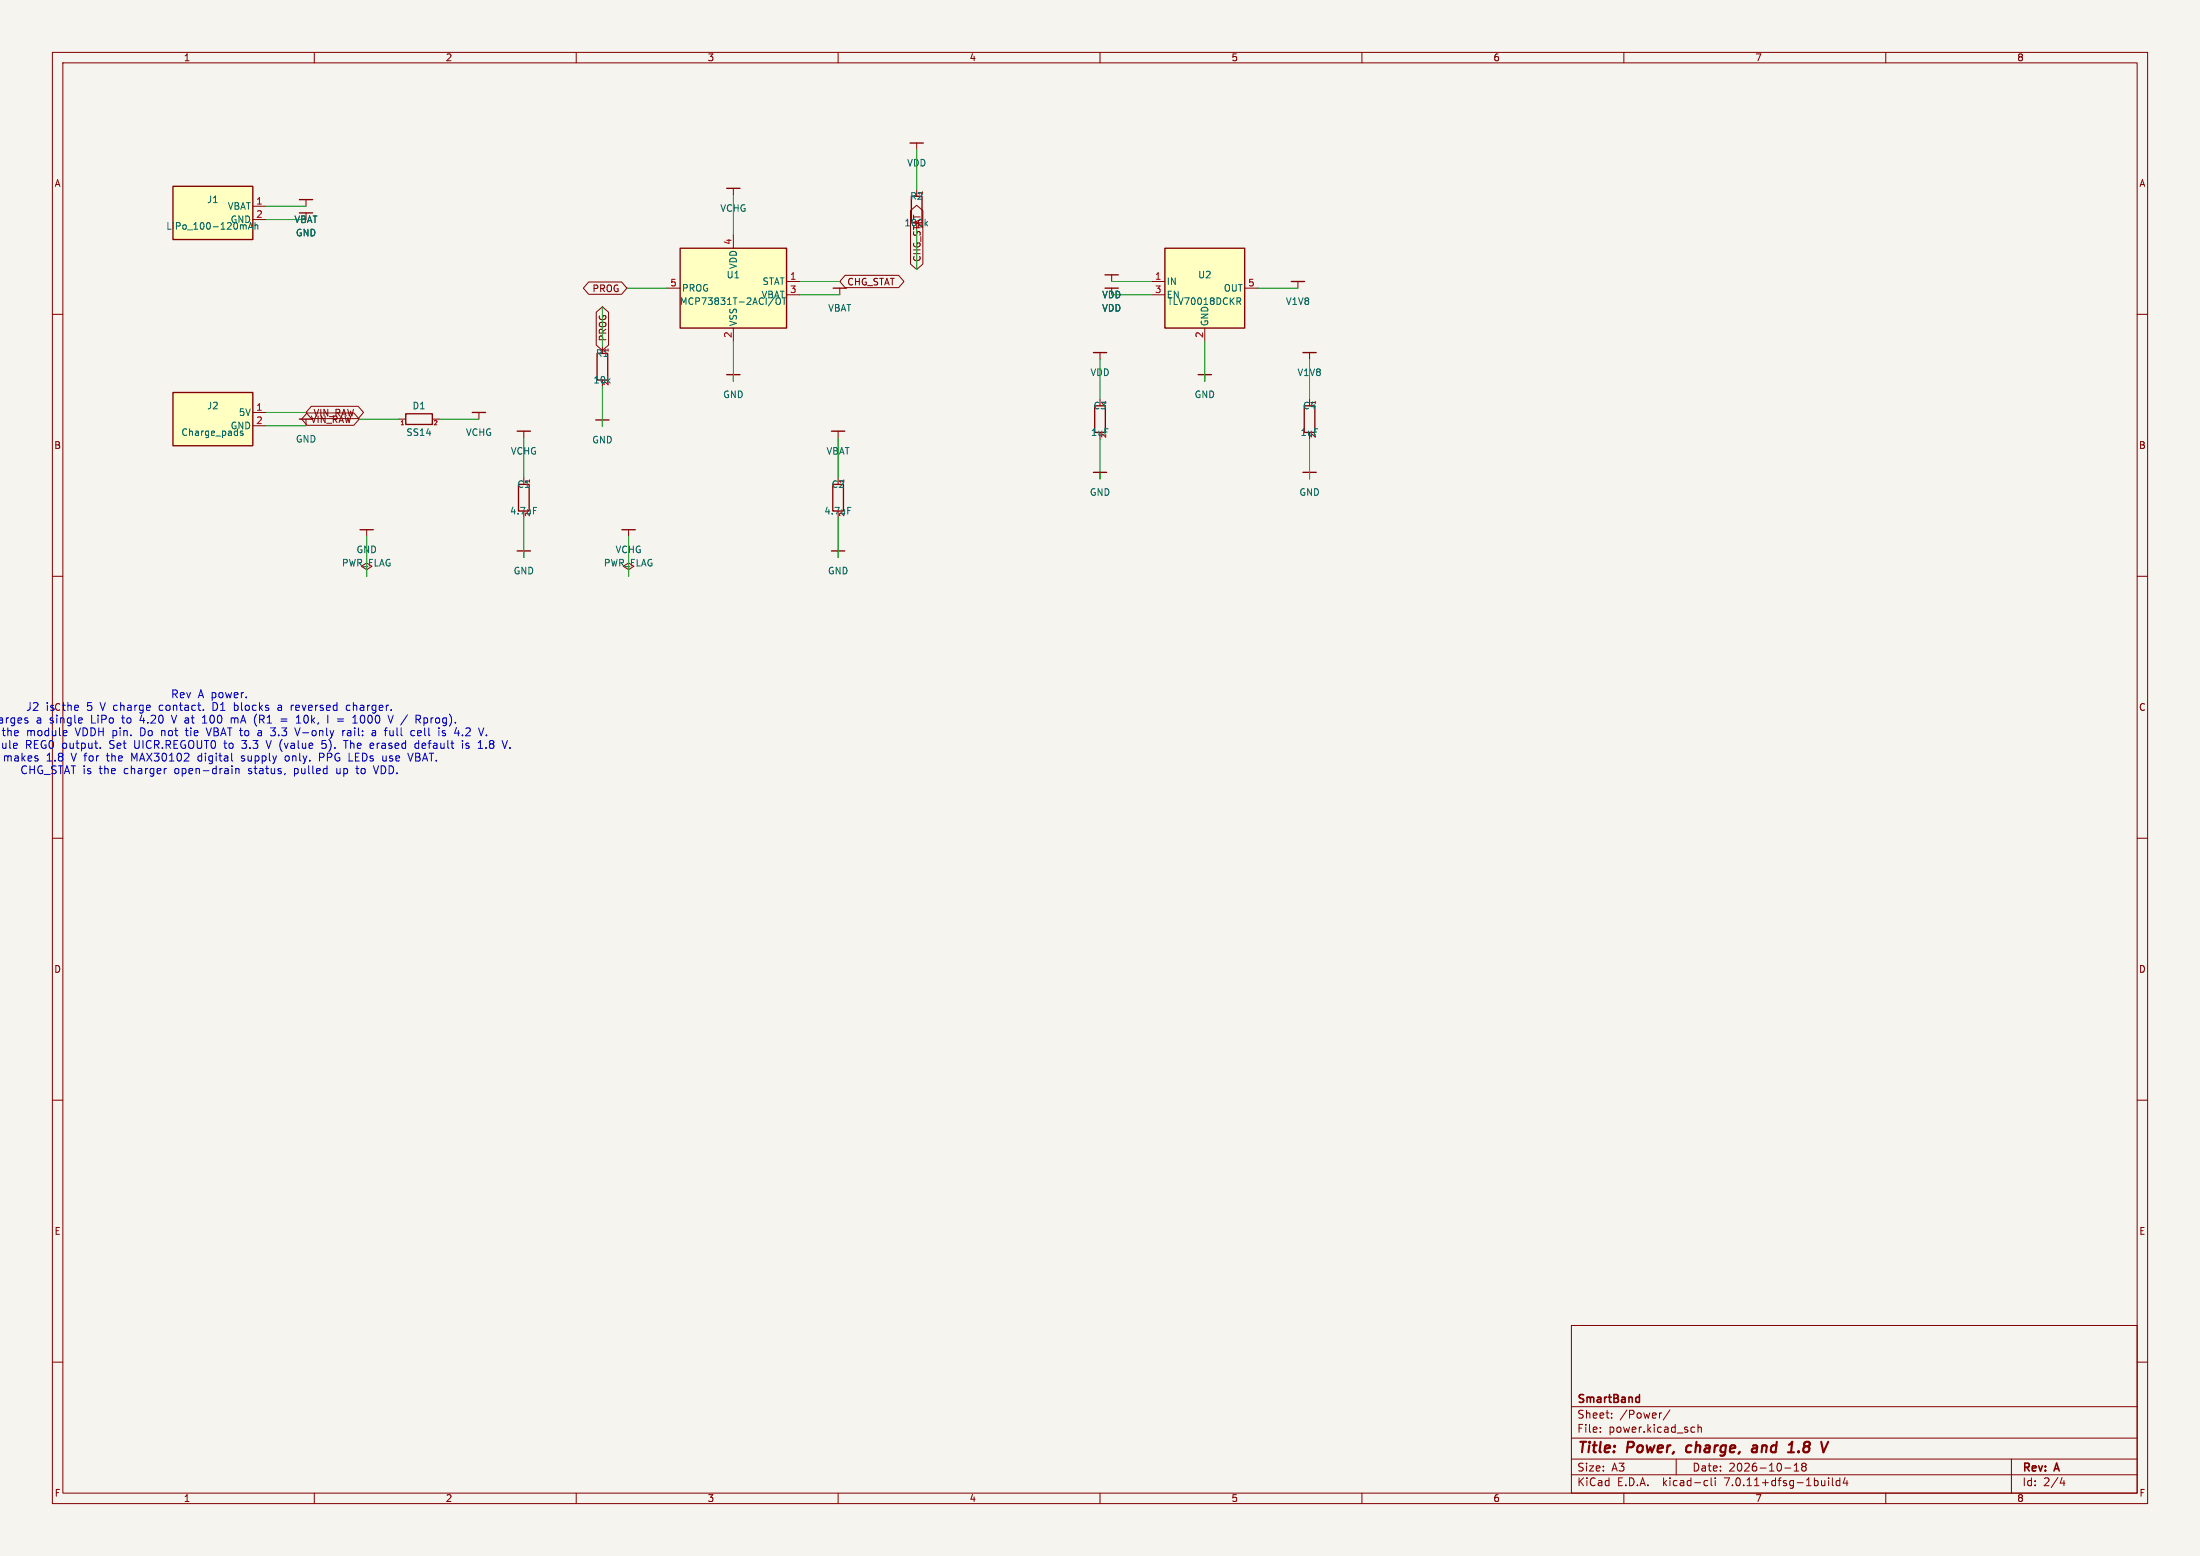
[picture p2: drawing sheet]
(kicad_sch (version 20230121) (generator eeschema)
 (paper "A3")
 (title_block (title "Power, charge, and 1.8 V") (date "2026-10-18") (rev "A") (company "SmartBand"))
 (lib_symbols
(symbol "Conn:Battery" (pin_names (offset 0.254)) (in_bom yes) (on_board yes)
 (property "Reference" "U" (at -7.62 6.35 0) (effects (font (size 1.27 1.27)) (justify left)))
 (property "Value" "Battery" (at 7.62 6.35 0) (effects (font (size 1.27 1.27)) (justify right)))
 (property "Footprint" "" (at 0 0 0) (effects (font (size 1.27 1.27)) hide))
 (property "Datasheet" "~" (at 0 0 0) (effects (font (size 1.27 1.27)) hide))
 (symbol "Battery_0_1"
  (rectangle (start -7.62 5.08) (end 7.62 -5.08) (stroke (width 0.254) (type default)) (fill (type background))))
 (symbol "Battery_1_1"
(pin passive line (at 10.16 1.27 180) (length 2.54)
 (name "VBAT" (effects (font (size 1.27 1.27))))
 (number "1" (effects (font (size 1.27 1.27)))))
(pin passive line (at 10.16 -1.27 180) (length 2.54)
 (name "GND" (effects (font (size 1.27 1.27))))
 (number "2" (effects (font (size 1.27 1.27)))))))
(symbol "power:VBAT" (power) (pin_names (offset 0) hide) (pin_numbers hide) (in_bom yes) (on_board yes)
 (property "Reference" "#PWR" (at 0 -3.81 0) (effects (font (size 1.27 1.27)) hide))
 (property "Value" "VBAT" (at 0 -3.81 0) (effects (font (size 1.27 1.27))))
 (property "Footprint" "" (at 0 0 0) (effects (font (size 1.27 1.27)) hide))
 (property "Datasheet" "" (at 0 0 0) (effects (font (size 1.27 1.27)) hide))
 (symbol "VBAT_0_1"
  (polyline (pts (xy -1.27 1.27) (xy 1.27 1.27)) (stroke (width 0.254) (type default)) (fill (type none)))
  (polyline (pts (xy 0 0) (xy 0 1.27)) (stroke (width 0) (type default)) (fill (type none))))
 (symbol "VBAT_1_1"
  (pin power_in line (at 0 0 90) (length 0) hide (name "VBAT" (effects (font (size 1.27 1.27)))) (number "1" (effects (font (size 1.27 1.27)))))))
(symbol "power:GND" (power) (pin_names (offset 0) hide) (pin_numbers hide) (in_bom yes) (on_board yes)
 (property "Reference" "#PWR" (at 0 -3.81 0) (effects (font (size 1.27 1.27)) hide))
 (property "Value" "GND" (at 0 -3.81 0) (effects (font (size 1.27 1.27))))
 (property "Footprint" "" (at 0 0 0) (effects (font (size 1.27 1.27)) hide))
 (property "Datasheet" "" (at 0 0 0) (effects (font (size 1.27 1.27)) hide))
 (symbol "GND_0_1"
  (polyline (pts (xy -1.27 1.27) (xy 1.27 1.27)) (stroke (width 0.254) (type default)) (fill (type none)))
  (polyline (pts (xy 0 0) (xy 0 1.27)) (stroke (width 0) (type default)) (fill (type none))))
 (symbol "GND_1_1"
  (pin power_in line (at 0 0 90) (length 0) hide (name "GND" (effects (font (size 1.27 1.27)))) (number "1" (effects (font (size 1.27 1.27)))))))
(symbol "Conn:Charge" (pin_names (offset 0.254)) (in_bom yes) (on_board yes)
 (property "Reference" "U" (at -7.62 6.35 0) (effects (font (size 1.27 1.27)) (justify left)))
 (property "Value" "Charge" (at 7.62 6.35 0) (effects (font (size 1.27 1.27)) (justify right)))
 (property "Footprint" "" (at 0 0 0) (effects (font (size 1.27 1.27)) hide))
 (property "Datasheet" "~" (at 0 0 0) (effects (font (size 1.27 1.27)) hide))
 (symbol "Charge_0_1"
  (rectangle (start -7.62 5.08) (end 7.62 -5.08) (stroke (width 0.254) (type default)) (fill (type background))))
 (symbol "Charge_1_1"
(pin passive line (at 10.16 1.27 180) (length 2.54)
 (name "5V" (effects (font (size 1.27 1.27))))
 (number "1" (effects (font (size 1.27 1.27)))))
(pin passive line (at 10.16 -1.27 180) (length 2.54)
 (name "GND" (effects (font (size 1.27 1.27))))
 (number "2" (effects (font (size 1.27 1.27)))))))
(symbol "Device:D_H" (pin_names (offset 0) hide) (in_bom yes) (on_board yes)
 (property "Reference" "D" (at 0 3.81 0) (effects (font (size 1.27 1.27))))
 (property "Value" "D_H" (at 0 -3.81 0) (effects (font (size 1.27 1.27))))
 (property "Footprint" "" (at 0 0 0) (effects (font (size 1.27 1.27)) hide))
 (property "Datasheet" "~" (at 0 0 0) (effects (font (size 1.27 1.27)) hide))
 (symbol "D_H_0_1" (rectangle (start -2.54 1.016) (end 2.54 -1.016) (stroke (width 0.254) (type default)) (fill (type none))))
 (symbol "D_H_1_1" (pin passive line (at -3.81 0 0) (length 1.27)
 (name "A" (effects (font (size 0.8 0.8))))
 (number "1" (effects (font (size 0.8 0.8))))) (pin passive line (at 3.81 0 180) (length 1.27)
 (name "K" (effects (font (size 0.8 0.8))))
 (number "2" (effects (font (size 0.8 0.8)))))))
(symbol "power:VCHG" (power) (pin_names (offset 0) hide) (pin_numbers hide) (in_bom yes) (on_board yes)
 (property "Reference" "#PWR" (at 0 -3.81 0) (effects (font (size 1.27 1.27)) hide))
 (property "Value" "VCHG" (at 0 -3.81 0) (effects (font (size 1.27 1.27))))
 (property "Footprint" "" (at 0 0 0) (effects (font (size 1.27 1.27)) hide))
 (property "Datasheet" "" (at 0 0 0) (effects (font (size 1.27 1.27)) hide))
 (symbol "VCHG_0_1"
  (polyline (pts (xy -1.27 1.27) (xy 1.27 1.27)) (stroke (width 0.254) (type default)) (fill (type none)))
  (polyline (pts (xy 0 0) (xy 0 1.27)) (stroke (width 0) (type default)) (fill (type none))))
 (symbol "VCHG_1_1"
  (pin power_in line (at 0 0 90) (length 0) hide (name "VCHG" (effects (font (size 1.27 1.27)))) (number "1" (effects (font (size 1.27 1.27)))))))
(symbol "Regulator_Switching:MCP73831-2-OT" (pin_names (offset 0.254)) (in_bom yes) (on_board yes)
 (property "Reference" "U" (at -10.16 8.89 0) (effects (font (size 1.27 1.27)) (justify left)))
 (property "Value" "MCP73831-2-OT" (at 10.16 8.89 0) (effects (font (size 1.27 1.27)) (justify right)))
 (property "Footprint" "" (at 0 0 0) (effects (font (size 1.27 1.27)) hide))
 (property "Datasheet" "~" (at 0 0 0) (effects (font (size 1.27 1.27)) hide))
 (symbol "MCP73831-2-OT_0_1"
  (rectangle (start -10.16 7.62) (end 10.16 -7.62) (stroke (width 0.254) (type default)) (fill (type background))))
 (symbol "MCP73831-2-OT_1_1"
(pin passive line (at -12.7 0.0 0) (length 2.54)
 (name "PROG" (effects (font (size 1.27 1.27))))
 (number "5" (effects (font (size 1.27 1.27)))))
(pin tri_state line (at 12.7 1.27 180) (length 2.54)
 (name "STAT" (effects (font (size 1.27 1.27))))
 (number "1" (effects (font (size 1.27 1.27)))))
(pin power_out line (at 12.7 -1.27 180) (length 2.54)
 (name "VBAT" (effects (font (size 1.27 1.27))))
 (number "3" (effects (font (size 1.27 1.27)))))
(pin power_in line (at 0.0 10.16 270) (length 2.54)
 (name "VDD" (effects (font (size 1.27 1.27))))
 (number "4" (effects (font (size 1.27 1.27)))))
(pin power_in line (at 0.0 -10.16 90) (length 2.54)
 (name "VSS" (effects (font (size 1.27 1.27))))
 (number "2" (effects (font (size 1.27 1.27)))))))
(symbol "Device:R_V" (pin_names (offset 0) hide) (in_bom yes) (on_board yes)
 (property "Reference" "R" (at 0 3.81 0) (effects (font (size 1.27 1.27))))
 (property "Value" "R_V" (at 0 -3.81 0) (effects (font (size 1.27 1.27))))
 (property "Footprint" "" (at 0 0 0) (effects (font (size 1.27 1.27)) hide))
 (property "Datasheet" "~" (at 0 0 0) (effects (font (size 1.27 1.27)) hide))
 (symbol "R_V_0_1" (rectangle (start -1.016 2.54) (end 1.016 -2.54) (stroke (width 0.254) (type default)) (fill (type none))))
 (symbol "R_V_1_1" (pin passive line (at 0 3.81 270) (length 1.27)
 (name "1" (effects (font (size 0.8 0.8))))
 (number "1" (effects (font (size 0.8 0.8))))) (pin passive line (at 0 -3.81 90) (length 1.27)
 (name "2" (effects (font (size 0.8 0.8))))
 (number "2" (effects (font (size 0.8 0.8)))))))
(symbol "power:VDD" (power) (pin_names (offset 0) hide) (pin_numbers hide) (in_bom yes) (on_board yes)
 (property "Reference" "#PWR" (at 0 -3.81 0) (effects (font (size 1.27 1.27)) hide))
 (property "Value" "VDD" (at 0 -3.81 0) (effects (font (size 1.27 1.27))))
 (property "Footprint" "" (at 0 0 0) (effects (font (size 1.27 1.27)) hide))
 (property "Datasheet" "" (at 0 0 0) (effects (font (size 1.27 1.27)) hide))
 (symbol "VDD_0_1"
  (polyline (pts (xy -1.27 1.27) (xy 1.27 1.27)) (stroke (width 0.254) (type default)) (fill (type none)))
  (polyline (pts (xy 0 0) (xy 0 1.27)) (stroke (width 0) (type default)) (fill (type none))))
 (symbol "VDD_1_1"
  (pin power_in line (at 0 0 90) (length 0) hide (name "VDD" (effects (font (size 1.27 1.27)))) (number "1" (effects (font (size 1.27 1.27)))))))
(symbol "Device:C" (pin_names (offset 0) hide) (in_bom yes) (on_board yes)
 (property "Reference" "C" (at 0 3.81 0) (effects (font (size 1.27 1.27))))
 (property "Value" "C" (at 0 -3.81 0) (effects (font (size 1.27 1.27))))
 (property "Footprint" "" (at 0 0 0) (effects (font (size 1.27 1.27)) hide))
 (property "Datasheet" "~" (at 0 0 0) (effects (font (size 1.27 1.27)) hide))
 (symbol "C_0_1" (rectangle (start -1.016 2.54) (end 1.016 -2.54) (stroke (width 0.254) (type default)) (fill (type none))))
 (symbol "C_1_1" (pin passive line (at 0 3.81 270) (length 1.27)
 (name "1" (effects (font (size 0.8 0.8))))
 (number "1" (effects (font (size 0.8 0.8))))) (pin passive line (at 0 -3.81 90) (length 1.27)
 (name "2" (effects (font (size 0.8 0.8))))
 (number "2" (effects (font (size 0.8 0.8)))))))
(symbol "Regulator_Linear:TLV70018" (pin_names (offset 0.254)) (in_bom yes) (on_board yes)
 (property "Reference" "U" (at -7.62 8.89 0) (effects (font (size 1.27 1.27)) (justify left)))
 (property "Value" "TLV70018" (at 7.62 8.89 0) (effects (font (size 1.27 1.27)) (justify right)))
 (property "Footprint" "" (at 0 0 0) (effects (font (size 1.27 1.27)) hide))
 (property "Datasheet" "~" (at 0 0 0) (effects (font (size 1.27 1.27)) hide))
 (symbol "TLV70018_0_1"
  (rectangle (start -7.62 7.62) (end 7.62 -7.62) (stroke (width 0.254) (type default)) (fill (type background))))
 (symbol "TLV70018_1_1"
(pin power_in line (at -10.16 1.27 0) (length 2.54)
 (name "IN" (effects (font (size 1.27 1.27))))
 (number "1" (effects (font (size 1.27 1.27)))))
(pin passive line (at -10.16 -1.27 0) (length 2.54)
 (name "EN" (effects (font (size 1.27 1.27))))
 (number "3" (effects (font (size 1.27 1.27)))))
(pin power_out line (at 10.16 0.0 180) (length 2.54)
 (name "OUT" (effects (font (size 1.27 1.27))))
 (number "5" (effects (font (size 1.27 1.27)))))
(pin power_in line (at 0.0 -10.16 90) (length 2.54)
 (name "GND" (effects (font (size 1.27 1.27))))
 (number "2" (effects (font (size 1.27 1.27)))))
(pin no_connect line (at 27.62 27.62 180) (length 2.54) hide
 (name "NC" (effects (font (size 1.27 1.27))))
 (number "4" (effects (font (size 1.27 1.27)))))))
(symbol "power:V1V8" (power) (pin_names (offset 0) hide) (pin_numbers hide) (in_bom yes) (on_board yes)
 (property "Reference" "#PWR" (at 0 -3.81 0) (effects (font (size 1.27 1.27)) hide))
 (property "Value" "V1V8" (at 0 -3.81 0) (effects (font (size 1.27 1.27))))
 (property "Footprint" "" (at 0 0 0) (effects (font (size 1.27 1.27)) hide))
 (property "Datasheet" "" (at 0 0 0) (effects (font (size 1.27 1.27)) hide))
 (symbol "V1V8_0_1"
  (polyline (pts (xy -1.27 1.27) (xy 1.27 1.27)) (stroke (width 0.254) (type default)) (fill (type none)))
  (polyline (pts (xy 0 0) (xy 0 1.27)) (stroke (width 0) (type default)) (fill (type none))))
 (symbol "V1V8_1_1"
  (pin power_in line (at 0 0 90) (length 0) hide (name "V1V8" (effects (font (size 1.27 1.27)))) (number "1" (effects (font (size 1.27 1.27)))))))
(symbol "power:PWR_FLAG" (power) (pin_numbers hide) (pin_names (offset 0) hide) (in_bom yes) (on_board yes)
 (property "Reference" "#FLG" (at 0 1.905 0) (effects (font (size 1.27 1.27)) hide))
 (property "Value" "PWR_FLAG" (at 0 3.81 0) (effects (font (size 1.27 1.27))))
 (property "Footprint" "" (at 0 0 0) (effects (font (size 1.27 1.27)) hide))
 (property "Datasheet" "~" (at 0 0 0) (effects (font (size 1.27 1.27)) hide))
 (symbol "PWR_FLAG_0_1"
  (polyline (pts (xy 0 0) (xy 0 1.27) (xy -1.016 1.905) (xy 0 2.54) (xy 1.016 1.905) (xy 0 1.27)) (stroke (width 0) (type default)) (fill (type none))))
 (symbol "PWR_FLAG_1_1"
  (pin power_out line (at 0 0 90) (length 0) hide (name "pwr" (effects (font (size 1.27 1.27)))) (number "1" (effects (font (size 1.27 1.27))))))))
(symbol (lib_id "Conn:Battery") (at 40.64 40.64 0) (unit 1)
 (in_bom yes) (on_board yes) (dnp no)
 (property "Reference" "J1" (at 40.64 38.1 0) (effects (font (size 1.27 1.27))))
(property "Value" "LiPo_100-120mAh" (at 40.64 43.18 0) (effects (font (size 1.27 1.27))))
(property "Footprint" "Connector_PinHeader_2.54mm:PinHeader_1x02_P2.54mm_Vertical" (at 40.64 40.64 0) (effects (font (size 1.27 1.27)) hide))
(property "Datasheet" "https://www.raytac.com" (at 40.64 40.64 0) (effects (font (size 1.27 1.27)) hide))

 (pin "1") (pin "2"))
(wire (pts (xy 50.8 39.37) (xy 58.42 39.37)) (stroke (width 0) (type default)))
(symbol (lib_id "power:VBAT") (at 58.42 39.37 0) (unit 1)
 (in_bom yes) (on_board yes) (dnp no)
 (property "Reference" "#PWR001" (at 58.42 40.64 0) (effects (font (size 1.27 1.27)) hide))
 (property "Value" "VBAT" (at 58.42 41.91 0) (effects (font (size 1.27 1.27))))
 (property "Footprint" "" (at 58.42 39.37 0) (effects (font (size 1.27 1.27)) hide))
 (property "Datasheet" "" (at 58.42 39.37 0) (effects (font (size 1.27 1.27)) hide))
 (pin "1"))
(wire (pts (xy 50.8 41.910000000000004) (xy 58.42 41.910000000000004)) (stroke (width 0) (type default)))
(symbol (lib_id "power:GND") (at 58.42 41.910000000000004 0) (unit 1)
 (in_bom yes) (on_board yes) (dnp no)
 (property "Reference" "#PWR002" (at 58.42 43.18000000000001 0) (effects (font (size 1.27 1.27)) hide))
 (property "Value" "GND" (at 58.42 44.45 0) (effects (font (size 1.27 1.27))))
 (property "Footprint" "" (at 58.42 41.910000000000004 0) (effects (font (size 1.27 1.27)) hide))
 (property "Datasheet" "" (at 58.42 41.910000000000004 0) (effects (font (size 1.27 1.27)) hide))
 (pin "1"))
(symbol (lib_id "Conn:Charge") (at 40.64 80 0) (unit 1)
 (in_bom yes) (on_board yes) (dnp no)
 (property "Reference" "J2" (at 40.64 77.46 0) (effects (font (size 1.27 1.27))))
(property "Value" "Charge_pads" (at 40.64 82.54 0) (effects (font (size 1.27 1.27))))
(property "Footprint" "Connector_PinHeader_2.54mm:PinHeader_1x02_P2.54mm_Vertical" (at 40.64 80 0) (effects (font (size 1.27 1.27)) hide))
(property "Datasheet" "~" (at 40.64 80 0) (effects (font (size 1.27 1.27)) hide))

 (pin "1") (pin "2"))
(wire (pts (xy 50.8 78.73) (xy 58.42 78.73)) (stroke (width 0) (type default)))
(global_label "VIN_RAW" (shape bidirectional) (at 58.42 78.73 0)
 (effects (font (size 1.27 1.27)) (justify left))
 (property "Intersheetrefs" "${INTERSHEET_REFS}" (at 0 0 0) (effects (font (size 1.27 1.27)) hide)))
(wire (pts (xy 50.8 81.27) (xy 58.42 81.27)) (stroke (width 0) (type default)))
(symbol (lib_id "power:GND") (at 58.42 81.27 0) (unit 1)
 (in_bom yes) (on_board yes) (dnp no)
 (property "Reference" "#PWR003" (at 58.42 82.53999999999999 0) (effects (font (size 1.27 1.27)) hide))
 (property "Value" "GND" (at 58.42 83.81 0) (effects (font (size 1.27 1.27))))
 (property "Footprint" "" (at 58.42 81.27 0) (effects (font (size 1.27 1.27)) hide))
 (property "Datasheet" "" (at 58.42 81.27 0) (effects (font (size 1.27 1.27)) hide))
 (pin "1"))
(symbol (lib_id "Device:D_H") (at 80 80 0) (unit 1)
 (in_bom yes) (on_board yes) (dnp no)
 (property "Reference" "D1" (at 80 77.46 0) (effects (font (size 1.27 1.27))))
(property "Value" "SS14" (at 80 82.54 0) (effects (font (size 1.27 1.27))))
(property "Footprint" "Diode_SMD:D_SOD-123" (at 80 80 0) (effects (font (size 1.27 1.27)) hide))
(property "Datasheet" "https://www.vishay.com/docs/88746/ss12.pdf" (at 80 80 0) (effects (font (size 1.27 1.27)) hide))

 (pin "1") (pin "2"))
(wire (pts (xy 76.19 80) (xy 68.57 80)) (stroke (width 0) (type default)))
(global_label "VIN_RAW" (shape bidirectional) (at 68.57 80 180)
 (effects (font (size 1.27 1.27)) (justify right))
 (property "Intersheetrefs" "${INTERSHEET_REFS}" (at 0 0 0) (effects (font (size 1.27 1.27)) hide)))
(wire (pts (xy 83.81 80) (xy 91.43 80)) (stroke (width 0) (type default)))
(symbol (lib_id "power:VCHG") (at 91.43 80 0) (unit 1)
 (in_bom yes) (on_board yes) (dnp no)
 (property "Reference" "#PWR004" (at 91.43 81.27 0) (effects (font (size 1.27 1.27)) hide))
 (property "Value" "VCHG" (at 91.43 82.54 0) (effects (font (size 1.27 1.27))))
 (property "Footprint" "" (at 91.43 80 0) (effects (font (size 1.27 1.27)) hide))
 (property "Datasheet" "" (at 91.43 80 0) (effects (font (size 1.27 1.27)) hide))
 (pin "1"))
(symbol (lib_id "Regulator_Switching:MCP73831-2-OT") (at 140 55 0) (unit 1)
 (in_bom yes) (on_board yes) (dnp no)
 (property "Reference" "U1" (at 140 52.46 0) (effects (font (size 1.27 1.27))))
(property "Value" "MCP73831T-2ACI/OT" (at 140 57.54 0) (effects (font (size 1.27 1.27))))
(property "Footprint" "Package_TO_SOT_SMD:SOT-23-5" (at 140 55 0) (effects (font (size 1.27 1.27)) hide))
(property "Datasheet" "https://ww1.microchip.com/downloads/en/DeviceDoc/20001984g.pdf" (at 140 55 0) (effects (font (size 1.27 1.27)) hide))

 (pin "5") (pin "1") (pin "3") (pin "4") (pin "2"))
(wire (pts (xy 127.3 55.0) (xy 119.68 55.0)) (stroke (width 0) (type default)))
(global_label "PROG" (shape bidirectional) (at 119.68 55.0 180)
 (effects (font (size 1.27 1.27)) (justify right))
 (property "Intersheetrefs" "${INTERSHEET_REFS}" (at 0 0 0) (effects (font (size 1.27 1.27)) hide)))
(wire (pts (xy 152.7 53.73) (xy 160.32 53.73)) (stroke (width 0) (type default)))
(global_label "CHG_STAT" (shape bidirectional) (at 160.32 53.73 0)
 (effects (font (size 1.27 1.27)) (justify left))
 (property "Intersheetrefs" "${INTERSHEET_REFS}" (at 0 0 0) (effects (font (size 1.27 1.27)) hide)))
(wire (pts (xy 152.7 56.27) (xy 160.32 56.27)) (stroke (width 0) (type default)))
(symbol (lib_id "power:VBAT") (at 160.32 56.27 0) (unit 1)
 (in_bom yes) (on_board yes) (dnp no)
 (property "Reference" "#PWR005" (at 160.32 57.540000000000006 0) (effects (font (size 1.27 1.27)) hide))
 (property "Value" "VBAT" (at 160.32 58.81 0) (effects (font (size 1.27 1.27))))
 (property "Footprint" "" (at 160.32 56.27 0) (effects (font (size 1.27 1.27)) hide))
 (property "Datasheet" "" (at 160.32 56.27 0) (effects (font (size 1.27 1.27)) hide))
 (pin "1"))
(wire (pts (xy 140.0 44.84) (xy 140.0 37.22)) (stroke (width 0) (type default)))
(symbol (lib_id "power:VCHG") (at 140.0 37.22 0) (unit 1)
 (in_bom yes) (on_board yes) (dnp no)
 (property "Reference" "#PWR006" (at 140.0 38.49 0) (effects (font (size 1.27 1.27)) hide))
 (property "Value" "VCHG" (at 140.0 39.76 0) (effects (font (size 1.27 1.27))))
 (property "Footprint" "" (at 140.0 37.22 0) (effects (font (size 1.27 1.27)) hide))
 (property "Datasheet" "" (at 140.0 37.22 0) (effects (font (size 1.27 1.27)) hide))
 (pin "1"))
(wire (pts (xy 140.0 65.16) (xy 140.0 72.78)) (stroke (width 0) (type default)))
(symbol (lib_id "power:GND") (at 140.0 72.78 0) (unit 1)
 (in_bom yes) (on_board yes) (dnp no)
 (property "Reference" "#PWR007" (at 140.0 74.05 0) (effects (font (size 1.27 1.27)) hide))
 (property "Value" "GND" (at 140.0 75.32000000000001 0) (effects (font (size 1.27 1.27))))
 (property "Footprint" "" (at 140.0 72.78 0) (effects (font (size 1.27 1.27)) hide))
 (property "Datasheet" "" (at 140.0 72.78 0) (effects (font (size 1.27 1.27)) hide))
 (pin "1"))
(symbol (lib_id "Device:R_V") (at 115 70 0) (unit 1)
 (in_bom yes) (on_board yes) (dnp no)
 (property "Reference" "R1" (at 115 67.46 0) (effects (font (size 1.27 1.27))))
(property "Value" "10k" (at 115 72.54 0) (effects (font (size 1.27 1.27))))
(property "Footprint" "Resistor_SMD:R_0402_1005Metric" (at 115 70 0) (effects (font (size 1.27 1.27)) hide))
(property "Datasheet" "~" (at 115 70 0) (effects (font (size 1.27 1.27)) hide))

 (pin "1") (pin "2"))
(wire (pts (xy 115 66.19) (xy 115 58.57)) (stroke (width 0) (type default)))
(global_label "PROG" (shape bidirectional) (at 115 58.57 270)
 (effects (font (size 1.27 1.27)) (justify right))
 (property "Intersheetrefs" "${INTERSHEET_REFS}" (at 0 0 0) (effects (font (size 1.27 1.27)) hide)))
(wire (pts (xy 115 73.81) (xy 115 81.43)) (stroke (width 0) (type default)))
(symbol (lib_id "power:GND") (at 115 81.43 0) (unit 1)
 (in_bom yes) (on_board yes) (dnp no)
 (property "Reference" "#PWR008" (at 115 82.7 0) (effects (font (size 1.27 1.27)) hide))
 (property "Value" "GND" (at 115 83.97000000000001 0) (effects (font (size 1.27 1.27))))
 (property "Footprint" "" (at 115 81.43 0) (effects (font (size 1.27 1.27)) hide))
 (property "Datasheet" "" (at 115 81.43 0) (effects (font (size 1.27 1.27)) hide))
 (pin "1"))
(symbol (lib_id "Device:R_V") (at 175 40 0) (unit 1)
 (in_bom yes) (on_board yes) (dnp no)
 (property "Reference" "R2" (at 175 37.46 0) (effects (font (size 1.27 1.27))))
(property "Value" "100k" (at 175 42.54 0) (effects (font (size 1.27 1.27))))
(property "Footprint" "Resistor_SMD:R_0402_1005Metric" (at 175 40 0) (effects (font (size 1.27 1.27)) hide))
(property "Datasheet" "~" (at 175 40 0) (effects (font (size 1.27 1.27)) hide))

 (pin "1") (pin "2"))
(wire (pts (xy 175 36.19) (xy 175 28.57)) (stroke (width 0) (type default)))
(symbol (lib_id "power:VDD") (at 175 28.57 0) (unit 1)
 (in_bom yes) (on_board yes) (dnp no)
 (property "Reference" "#PWR009" (at 175 29.84 0) (effects (font (size 1.27 1.27)) hide))
 (property "Value" "VDD" (at 175 31.11 0) (effects (font (size 1.27 1.27))))
 (property "Footprint" "" (at 175 28.57 0) (effects (font (size 1.27 1.27)) hide))
 (property "Datasheet" "" (at 175 28.57 0) (effects (font (size 1.27 1.27)) hide))
 (pin "1"))
(wire (pts (xy 175 43.81) (xy 175 51.43)) (stroke (width 0) (type default)))
(global_label "CHG_STAT" (shape bidirectional) (at 175 51.43 90)
 (effects (font (size 1.27 1.27)) (justify left))
 (property "Intersheetrefs" "${INTERSHEET_REFS}" (at 0 0 0) (effects (font (size 1.27 1.27)) hide)))
(symbol (lib_id "Device:C") (at 100 95 0) (unit 1)
 (in_bom yes) (on_board yes) (dnp no)
 (property "Reference" "C1" (at 100 92.46 0) (effects (font (size 1.27 1.27))))
(property "Value" "4.7uF" (at 100 97.54 0) (effects (font (size 1.27 1.27))))
(property "Footprint" "Capacitor_SMD:C_0603_1608Metric" (at 100 95 0) (effects (font (size 1.27 1.27)) hide))
(property "Datasheet" "~" (at 100 95 0) (effects (font (size 1.27 1.27)) hide))

 (pin "1") (pin "2"))
(wire (pts (xy 100 91.19) (xy 100 83.57)) (stroke (width 0) (type default)))
(symbol (lib_id "power:VCHG") (at 100 83.57 0) (unit 1)
 (in_bom yes) (on_board yes) (dnp no)
 (property "Reference" "#PWR010" (at 100 84.83999999999999 0) (effects (font (size 1.27 1.27)) hide))
 (property "Value" "VCHG" (at 100 86.11 0) (effects (font (size 1.27 1.27))))
 (property "Footprint" "" (at 100 83.57 0) (effects (font (size 1.27 1.27)) hide))
 (property "Datasheet" "" (at 100 83.57 0) (effects (font (size 1.27 1.27)) hide))
 (pin "1"))
(wire (pts (xy 100 98.81) (xy 100 106.43)) (stroke (width 0) (type default)))
(symbol (lib_id "power:GND") (at 100 106.43 0) (unit 1)
 (in_bom yes) (on_board yes) (dnp no)
 (property "Reference" "#PWR011" (at 100 107.7 0) (effects (font (size 1.27 1.27)) hide))
 (property "Value" "GND" (at 100 108.97000000000001 0) (effects (font (size 1.27 1.27))))
 (property "Footprint" "" (at 100 106.43 0) (effects (font (size 1.27 1.27)) hide))
 (property "Datasheet" "" (at 100 106.43 0) (effects (font (size 1.27 1.27)) hide))
 (pin "1"))
(symbol (lib_id "Device:C") (at 160 95 0) (unit 1)
 (in_bom yes) (on_board yes) (dnp no)
 (property "Reference" "C2" (at 160 92.46 0) (effects (font (size 1.27 1.27))))
(property "Value" "4.7uF" (at 160 97.54 0) (effects (font (size 1.27 1.27))))
(property "Footprint" "Capacitor_SMD:C_0603_1608Metric" (at 160 95 0) (effects (font (size 1.27 1.27)) hide))
(property "Datasheet" "~" (at 160 95 0) (effects (font (size 1.27 1.27)) hide))

 (pin "1") (pin "2"))
(wire (pts (xy 160 91.19) (xy 160 83.57)) (stroke (width 0) (type default)))
(symbol (lib_id "power:VBAT") (at 160 83.57 0) (unit 1)
 (in_bom yes) (on_board yes) (dnp no)
 (property "Reference" "#PWR012" (at 160 84.83999999999999 0) (effects (font (size 1.27 1.27)) hide))
 (property "Value" "VBAT" (at 160 86.11 0) (effects (font (size 1.27 1.27))))
 (property "Footprint" "" (at 160 83.57 0) (effects (font (size 1.27 1.27)) hide))
 (property "Datasheet" "" (at 160 83.57 0) (effects (font (size 1.27 1.27)) hide))
 (pin "1"))
(wire (pts (xy 160 98.81) (xy 160 106.43)) (stroke (width 0) (type default)))
(symbol (lib_id "power:GND") (at 160 106.43 0) (unit 1)
 (in_bom yes) (on_board yes) (dnp no)
 (property "Reference" "#PWR013" (at 160 107.7 0) (effects (font (size 1.27 1.27)) hide))
 (property "Value" "GND" (at 160 108.97000000000001 0) (effects (font (size 1.27 1.27))))
 (property "Footprint" "" (at 160 106.43 0) (effects (font (size 1.27 1.27)) hide))
 (property "Datasheet" "" (at 160 106.43 0) (effects (font (size 1.27 1.27)) hide))
 (pin "1"))
(symbol (lib_id "Regulator_Linear:TLV70018") (at 230 55 0) (unit 1)
 (in_bom yes) (on_board yes) (dnp no)
 (property "Reference" "U2" (at 230 52.46 0) (effects (font (size 1.27 1.27))))
(property "Value" "TLV70018DCKR" (at 230 57.54 0) (effects (font (size 1.27 1.27))))
(property "Footprint" "Package_TO_SOT_SMD:SOT-23-5" (at 230 55 0) (effects (font (size 1.27 1.27)) hide))
(property "Datasheet" "https://www.ti.com/lit/ds/symlink/tlv700.pdf" (at 230 55 0) (effects (font (size 1.27 1.27)) hide))

 (pin "1") (pin "3") (pin "5") (pin "2") (pin "4"))
(wire (pts (xy 219.84 53.73) (xy 212.22 53.73)) (stroke (width 0) (type default)))
(symbol (lib_id "power:VDD") (at 212.22 53.73 0) (unit 1)
 (in_bom yes) (on_board yes) (dnp no)
 (property "Reference" "#PWR014" (at 212.22 55.0 0) (effects (font (size 1.27 1.27)) hide))
 (property "Value" "VDD" (at 212.22 56.269999999999996 0) (effects (font (size 1.27 1.27))))
 (property "Footprint" "" (at 212.22 53.73 0) (effects (font (size 1.27 1.27)) hide))
 (property "Datasheet" "" (at 212.22 53.73 0) (effects (font (size 1.27 1.27)) hide))
 (pin "1"))
(wire (pts (xy 219.84 56.27) (xy 212.22 56.27)) (stroke (width 0) (type default)))
(symbol (lib_id "power:VDD") (at 212.22 56.27 0) (unit 1)
 (in_bom yes) (on_board yes) (dnp no)
 (property "Reference" "#PWR015" (at 212.22 57.540000000000006 0) (effects (font (size 1.27 1.27)) hide))
 (property "Value" "VDD" (at 212.22 58.81 0) (effects (font (size 1.27 1.27))))
 (property "Footprint" "" (at 212.22 56.27 0) (effects (font (size 1.27 1.27)) hide))
 (property "Datasheet" "" (at 212.22 56.27 0) (effects (font (size 1.27 1.27)) hide))
 (pin "1"))
(wire (pts (xy 240.16 55.0) (xy 247.78 55.0)) (stroke (width 0) (type default)))
(symbol (lib_id "power:V1V8") (at 247.78 55.0 0) (unit 1)
 (in_bom yes) (on_board yes) (dnp no)
 (property "Reference" "#PWR016" (at 247.78 56.27 0) (effects (font (size 1.27 1.27)) hide))
 (property "Value" "V1V8" (at 247.78 57.54 0) (effects (font (size 1.27 1.27))))
 (property "Footprint" "" (at 247.78 55.0 0) (effects (font (size 1.27 1.27)) hide))
 (property "Datasheet" "" (at 247.78 55.0 0) (effects (font (size 1.27 1.27)) hide))
 (pin "1"))
(wire (pts (xy 230.0 65.16) (xy 230.0 72.78)) (stroke (width 0) (type default)))
(symbol (lib_id "power:GND") (at 230.0 72.78 0) (unit 1)
 (in_bom yes) (on_board yes) (dnp no)
 (property "Reference" "#PWR017" (at 230.0 74.05 0) (effects (font (size 1.27 1.27)) hide))
 (property "Value" "GND" (at 230.0 75.32000000000001 0) (effects (font (size 1.27 1.27))))
 (property "Footprint" "" (at 230.0 72.78 0) (effects (font (size 1.27 1.27)) hide))
 (property "Datasheet" "" (at 230.0 72.78 0) (effects (font (size 1.27 1.27)) hide))
 (pin "1"))
(symbol (lib_id "Device:C") (at 210 80 0) (unit 1)
 (in_bom yes) (on_board yes) (dnp no)
 (property "Reference" "C3" (at 210 77.46 0) (effects (font (size 1.27 1.27))))
(property "Value" "1uF" (at 210 82.54 0) (effects (font (size 1.27 1.27))))
(property "Footprint" "Capacitor_SMD:C_0402_1005Metric" (at 210 80 0) (effects (font (size 1.27 1.27)) hide))
(property "Datasheet" "~" (at 210 80 0) (effects (font (size 1.27 1.27)) hide))

 (pin "1") (pin "2"))
(wire (pts (xy 210 76.19) (xy 210 68.57)) (stroke (width 0) (type default)))
(symbol (lib_id "power:VDD") (at 210 68.57 0) (unit 1)
 (in_bom yes) (on_board yes) (dnp no)
 (property "Reference" "#PWR018" (at 210 69.83999999999999 0) (effects (font (size 1.27 1.27)) hide))
 (property "Value" "VDD" (at 210 71.11 0) (effects (font (size 1.27 1.27))))
 (property "Footprint" "" (at 210 68.57 0) (effects (font (size 1.27 1.27)) hide))
 (property "Datasheet" "" (at 210 68.57 0) (effects (font (size 1.27 1.27)) hide))
 (pin "1"))
(wire (pts (xy 210 83.81) (xy 210 91.43)) (stroke (width 0) (type default)))
(symbol (lib_id "power:GND") (at 210 91.43 0) (unit 1)
 (in_bom yes) (on_board yes) (dnp no)
 (property "Reference" "#PWR019" (at 210 92.7 0) (effects (font (size 1.27 1.27)) hide))
 (property "Value" "GND" (at 210 93.97000000000001 0) (effects (font (size 1.27 1.27))))
 (property "Footprint" "" (at 210 91.43 0) (effects (font (size 1.27 1.27)) hide))
 (property "Datasheet" "" (at 210 91.43 0) (effects (font (size 1.27 1.27)) hide))
 (pin "1"))
(symbol (lib_id "Device:C") (at 250 80 0) (unit 1)
 (in_bom yes) (on_board yes) (dnp no)
 (property "Reference" "C4" (at 250 77.46 0) (effects (font (size 1.27 1.27))))
(property "Value" "1uF" (at 250 82.54 0) (effects (font (size 1.27 1.27))))
(property "Footprint" "Capacitor_SMD:C_0402_1005Metric" (at 250 80 0) (effects (font (size 1.27 1.27)) hide))
(property "Datasheet" "~" (at 250 80 0) (effects (font (size 1.27 1.27)) hide))

 (pin "1") (pin "2"))
(wire (pts (xy 250 76.19) (xy 250 68.57)) (stroke (width 0) (type default)))
(symbol (lib_id "power:V1V8") (at 250 68.57 0) (unit 1)
 (in_bom yes) (on_board yes) (dnp no)
 (property "Reference" "#PWR020" (at 250 69.83999999999999 0) (effects (font (size 1.27 1.27)) hide))
 (property "Value" "V1V8" (at 250 71.11 0) (effects (font (size 1.27 1.27))))
 (property "Footprint" "" (at 250 68.57 0) (effects (font (size 1.27 1.27)) hide))
 (property "Datasheet" "" (at 250 68.57 0) (effects (font (size 1.27 1.27)) hide))
 (pin "1"))
(wire (pts (xy 250 83.81) (xy 250 91.43)) (stroke (width 0) (type default)))
(symbol (lib_id "power:GND") (at 250 91.43 0) (unit 1)
 (in_bom yes) (on_board yes) (dnp no)
 (property "Reference" "#PWR021" (at 250 92.7 0) (effects (font (size 1.27 1.27)) hide))
 (property "Value" "GND" (at 250 93.97000000000001 0) (effects (font (size 1.27 1.27))))
 (property "Footprint" "" (at 250 91.43 0) (effects (font (size 1.27 1.27)) hide))
 (property "Datasheet" "" (at 250 91.43 0) (effects (font (size 1.27 1.27)) hide))
 (pin "1"))
(symbol (lib_id "power:PWR_FLAG") (at 70 110 0) (unit 1)
 (in_bom yes) (on_board yes) (dnp no)
 (property "Reference" "#FLG001" (at 70 113.81 0) (effects (font (size 1.27 1.27)) hide))
 (property "Value" "PWR_FLAG" (at 70 107.46 0) (effects (font (size 1.27 1.27))))
 (property "Footprint" "" (at 70 110 0) (effects (font (size 1.27 1.27)) hide))
 (property "Datasheet" "~" (at 70 110 0) (effects (font (size 1.27 1.27)) hide))
 (pin "1"))
(wire (pts (xy 70 110) (xy 70 102.38)) (stroke (width 0) (type default)))
(symbol (lib_id "power:GND") (at 70 102.38 0) (unit 1)
 (in_bom yes) (on_board yes) (dnp no)
 (property "Reference" "#PWR022" (at 70 103.64999999999999 0) (effects (font (size 1.27 1.27)) hide))
 (property "Value" "GND" (at 70 104.92 0) (effects (font (size 1.27 1.27))))
 (property "Footprint" "" (at 70 102.38 0) (effects (font (size 1.27 1.27)) hide))
 (property "Datasheet" "" (at 70 102.38 0) (effects (font (size 1.27 1.27)) hide))
 (pin "1"))
(symbol (lib_id "power:PWR_FLAG") (at 120 110 0) (unit 1)
 (in_bom yes) (on_board yes) (dnp no)
 (property "Reference" "#FLG002" (at 120 113.81 0) (effects (font (size 1.27 1.27)) hide))
 (property "Value" "PWR_FLAG" (at 120 107.46 0) (effects (font (size 1.27 1.27))))
 (property "Footprint" "" (at 120 110 0) (effects (font (size 1.27 1.27)) hide))
 (property "Datasheet" "~" (at 120 110 0) (effects (font (size 1.27 1.27)) hide))
 (pin "1"))
(wire (pts (xy 120 110) (xy 120 102.38)) (stroke (width 0) (type default)))
(symbol (lib_id "power:VCHG") (at 120 102.38 0) (unit 1)
 (in_bom yes) (on_board yes) (dnp no)
 (property "Reference" "#PWR023" (at 120 103.64999999999999 0) (effects (font (size 1.27 1.27)) hide))
 (property "Value" "VCHG" (at 120 104.92 0) (effects (font (size 1.27 1.27))))
 (property "Footprint" "" (at 120 102.38 0) (effects (font (size 1.27 1.27)) hide))
 (property "Datasheet" "" (at 120 102.38 0) (effects (font (size 1.27 1.27)) hide))
 (pin "1"))
(text "Rev A power.\nJ2 is the 5 V charge contact. D1 blocks a reversed charger.\nU1 charges a single LiPo to 4.20 V at 100 mA (R1 = 10k, I = 1000 V / Rprog).\nVBAT feeds the module VDDH pin. Do not tie VBAT to a 3.3 V-only rail: a full cell is 4.2 V.\nVDD is the module REG0 output. Set UICR.REGOUT0 to 3.3 V (value 5). The erased default is 1.8 V.\nU2 makes 1.8 V for the MAX30102 digital supply only. PPG LEDs use VBAT.\nCHG_STAT is the charger open-drain status, pulled up to VDD." (at 40 140 0)
 (effects (font (size 1.5 1.5))))

 (sheet_instances (path "" (page "2"))))
